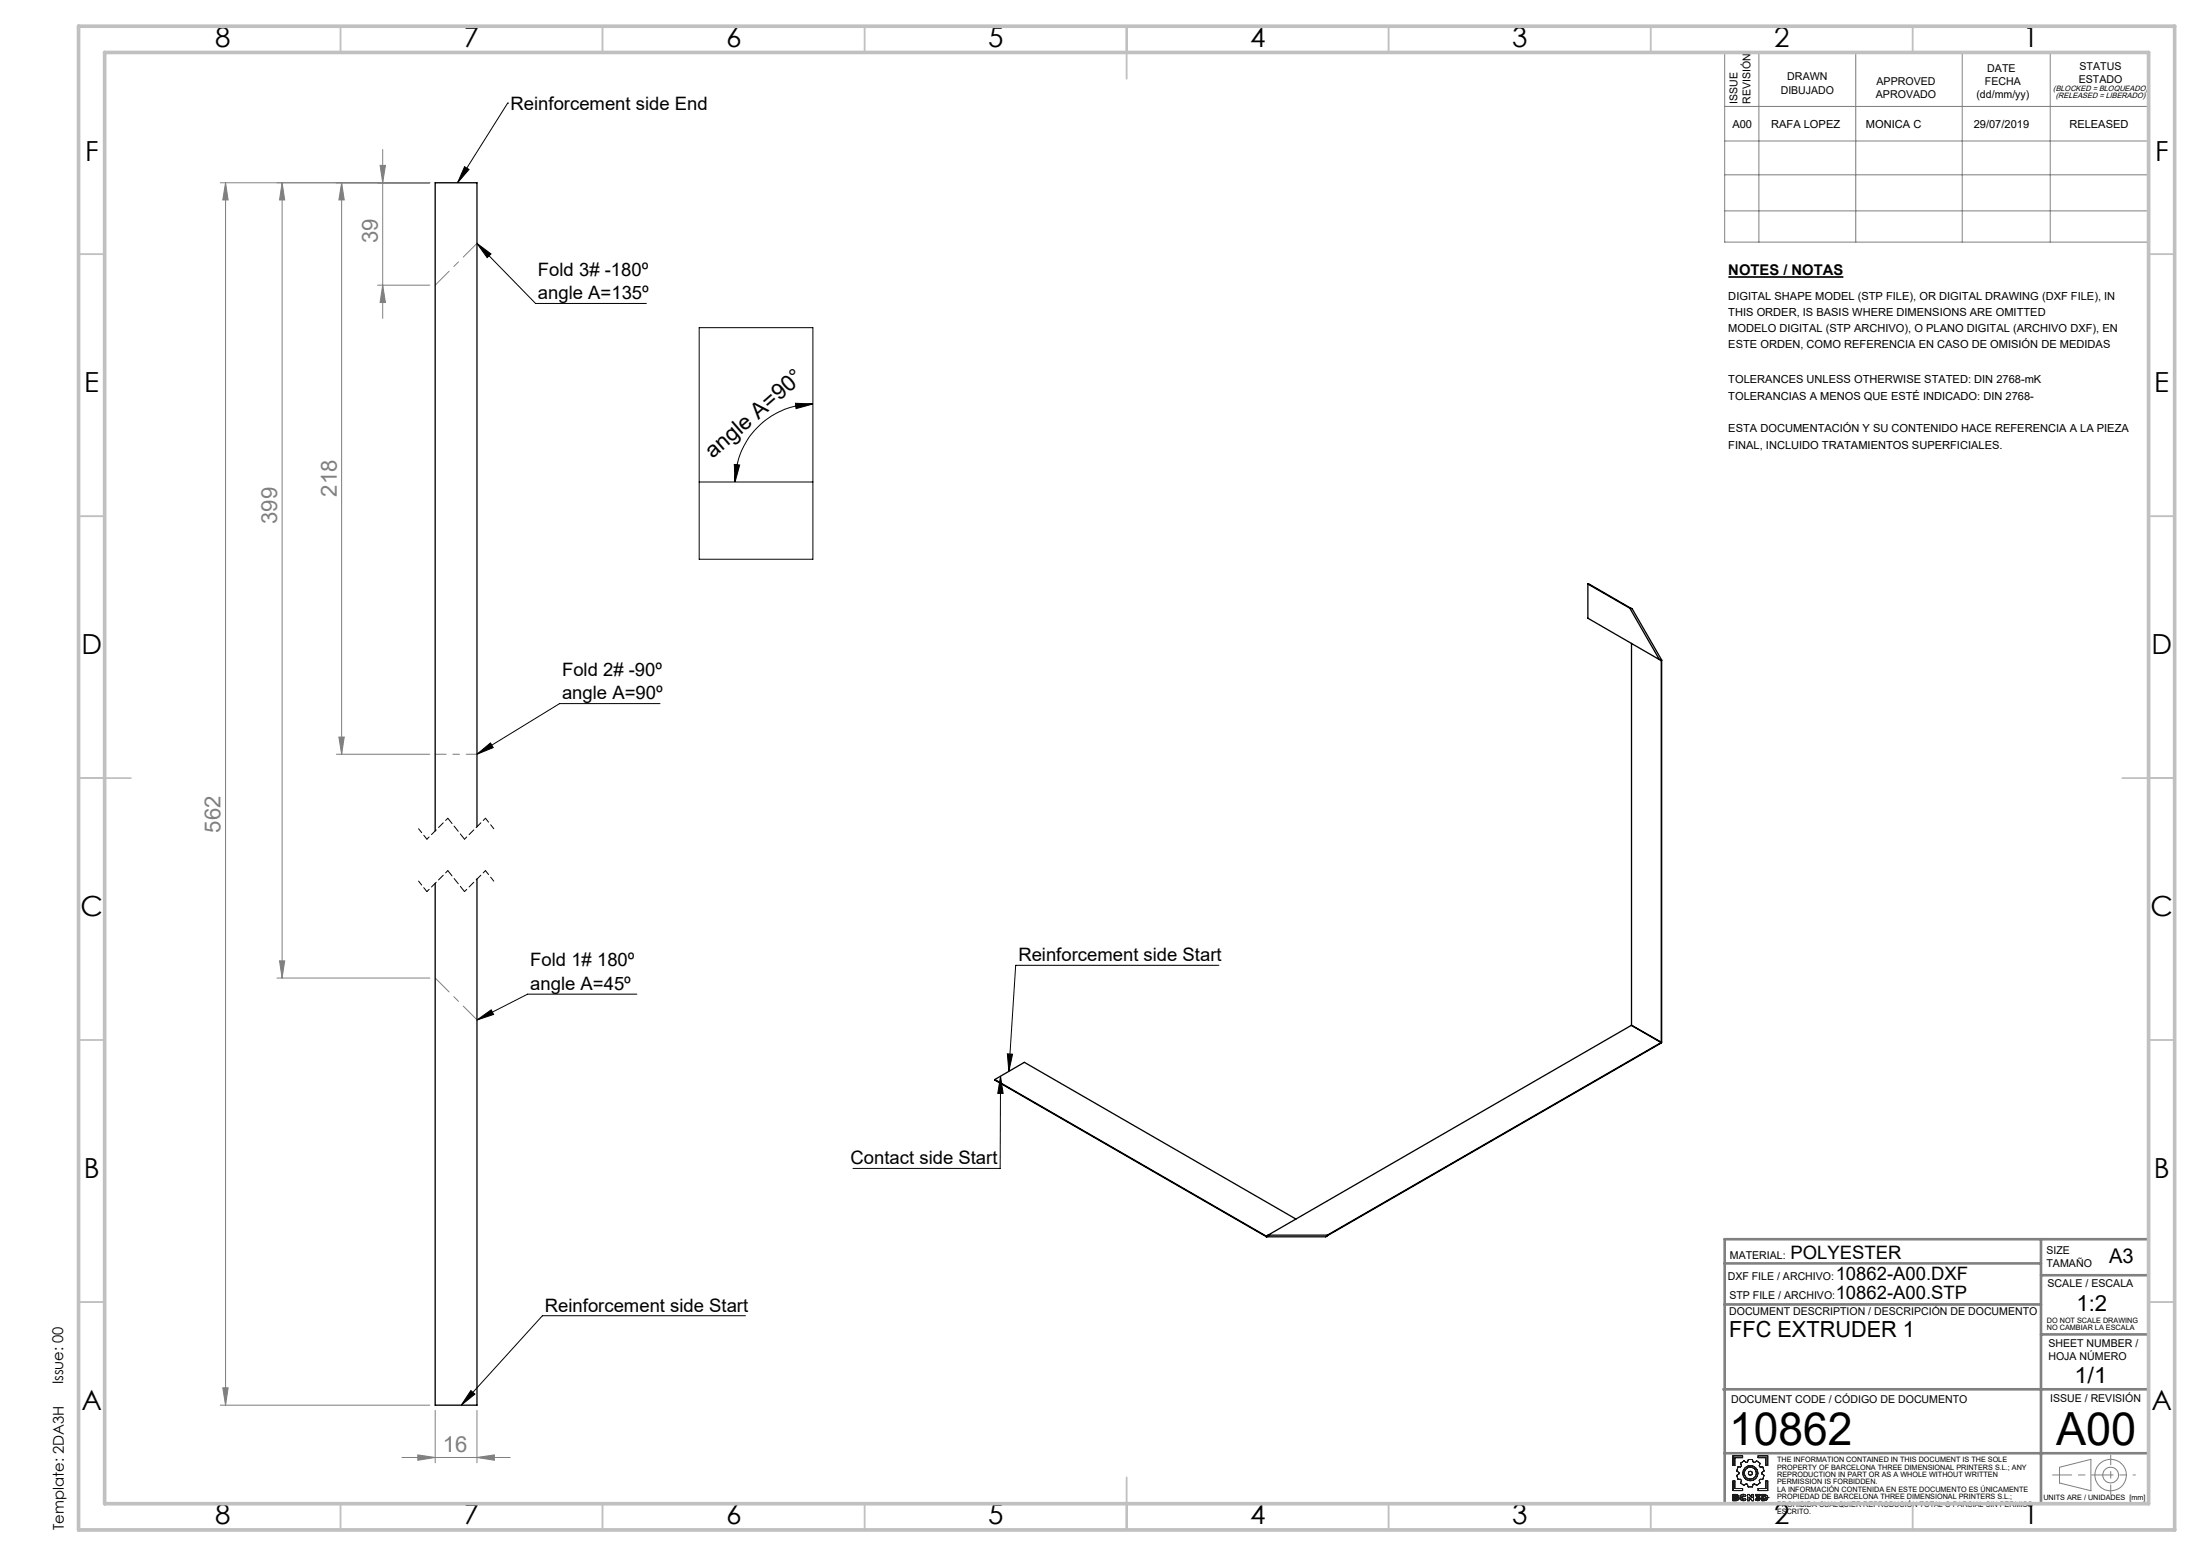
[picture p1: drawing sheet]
<svg xmlns="http://www.w3.org/2000/svg" width="420mm" height="297mm" viewBox="0 0 420 297" stroke-linecap="round" stroke-linejoin="round" font-family="sans-serif">
<path d="M329.8 52.9h22" fill="none" stroke="#000" stroke-width=".32"/>
<g fill="none" stroke="#000" stroke-width=".19">
<path d="M96.9 19.7l-9.6 15.2M96.9 19.7h.1M88.7 31.8l.8 .5-2.2 2.6zM91 46.5l11.2 11.4h21.1M91 46.5l2.7 2-.7 .7zM133.4 62.5h21.7v44.2h-21.7zM151.8 77l3.3 .1-3.2 .9zM155.1 77.1a14.9 14.9 0 0 0-14.8 14.9M133.4 92h21.7M140.1 88.6l1 .2-.8 3.2zM125.9 134.3h-19.1l-15.8 9.7M91 144l2.6-2.2 .5 .9z"/>
<path d="M91 194.7l2.7-1.9 .5 .8zM121.5 189.8h-20.8l-9.7 4.9M232.6 184.3h-38.8l-1.3 20.2M190.9 205.4v17.6h-28.1M190.9 205.4l.5 3.3h-1zM192.2 201.2h1l-.7 3.3zM142.2 251.1h-38.7l-15.5 17.1M89.9 265.4l.7 .7-2.6 2.1z"/>
</g>
<g fill="none" stroke="#191924" stroke-width=".19">
<path d="M330.7 277.9h1.8v.3h-1.5v1.5h-.3zM332.1 279.3l.7-.5 .4 .3 .3-.1 .1-.4h.8l.1 .4 .3 .1 .4-.3 .7 .5-.2 .5 .2 .2h.5l.2 .8-.4 .3v.2l.4 .3-.2 .8h-.5l-.2 .2 .1 .5-.6 .4-.4-.3-.3 .1-.1 .5h-.8l-.2-.5-.2-.1-.4 .3-.7-.4 .2-.5-.2-.2h-.5l-.2-.8 .4-.3v-.2l-.4-.3 .2-.8h.5l.2-.2zM335.5 277.9h1.8v1.8h-.3v-1.5h-1.5zM330.7 282.7h.3v1.4h1.5v.4h-1.8zM331 285.5l.4 .1-.4 .1zM331 286l.4 .1-.4 .1zM331.3 285.3l.3 .1 .1 .1M331.3 285.3h.2l.2 .2M331.3 285.3h-.6v1.2l.9-.1 .2-.3M331.4 285.6h.1M331.4 286.1h.1M331.7 285.5l-.2 .3 .3 .3"/>
<path d="M331.7 285.5h.1M331.8 286.1h.1M332 285.9l.2 .3 .4 .3 .6-.3M332 285.9l.1 .3 .2 .2a.69 .69 0 0 0 .9-.2M332 285.9h.1M332.4 285.9l.1 .2 .2 .1 .2-.2M332.4 285.9l.1 .2 .4-.1M332.4 285.9h.1M332.9 285.7l-.2-.2-.3 .1v.3M332.9 285.7l-.4-.1-.1 .3M332.9 286l.3 .2M333.2 285.5l-.5-.3-.5 .2-.2 .5"/>
<path d="M333.2 285.5a.67 .67 0 0 0-1.1 0l-.1 .4M333.2 285.5l-.3 .2M333.5 285.3h.3l.5 .6v-.6h.3v1.2h-.3l-.5-.7v.7h-.3zM335.1 286l.3 .2 .2-.1-.2 .1zM335.1 286l-.2 .2M335.5 284.1h1.5v-1.4h.3v1.8h-1.8zM335.6 286.1l-.4-.2v-.2l.3-.2h-.5v-.2h.8v.2l-.2 .2 .3 .4M335.6 286.1h.1M335.9 286.1l-.2 .3-.3 .1-.5-.3M335.9 286.1l-.2 .3-.4 .1-.4-.3M335.9 286.1h.1M336.2 285.3h.5l.5 .2 .2 .4-.3 .4-.9 .2z"/>
<path d="M336.6 285.5l.3 .1v.5h-.3zM337 285.9h.1M337.4 285.9h.1"/>
<circle cx="334" cy="281.2" r=".39"/>
<circle cx="334" cy="281.2" r="1.45"/>
<circle cx="334" cy="281.2" r="1.14"/>
</g>
<g fill="none" stroke="#808080" stroke-width=".19">
<path d="M329.1 10h80.9v36.2h-80.9zM335.6 10v36.2M354.1 10v36.2M374.4 10v36.2M391.2 10v36.2M42 34.9h40M43 34.9l.5 3.3h-1zM43 34.9v233.3M53.8 34.9l.5 3.3h-1zM53.8 34.9v151.8M65.2 34.9l.5 3.3h-1zM65.2 34.9v109.1"/>
<path d="M72.5 31.6h1.1l-.6 3.3zM73 28.5v32.3M329.1 20.3h80.9M329.1 26.9h80.9M329.1 33.4h80.9M72 54.4h10M73 54.4l.6 3.3h-1.1zM329.1 40.2h80.9M64.2 144h17.8M64.7 140.7h1l-.5 3.3zM52.8 186.7h29.2M53.3 183.4h1l-.5 3.3z"/>
<path d="M42 268.2h40M42.5 264.9h1l-.5 3.3zM76.7 278.2h20.7M79.7 277.7l3.3 .5-3.3 .5zM83 269.2v10M91 278.2l3.3-.5v1zM91 269.2v10M393 280.1l6-1.6v6l-6-1.4z"/>
<circle cx="402.7" cy="281.6" r="3"/>
<circle cx="402.8" cy="281.5" r="1.49"/>
</g>
<path d="M94.2 158.2l-1.6-2M81.5 170.2l-1.6-2M81.5 160.2l-1.6-2M94.2 168.2l-1.6-2" fill="none" stroke="#000" stroke-width=".19" stroke-dasharray="1.3 .6" stroke-dashoffset=".3"/>
<path d="M85.5 156.2l-4 4M92.6 156.2l-4 4M85.5 166.2l-4 4M92.6 166.2l-4 4" fill="none" stroke="#000" stroke-width=".19" stroke-dasharray="1.3 .6" stroke-dashoffset=".7"/>
<path d="M88.6 170.2l-3.1-4M88.6 160.2l-3.1-4" fill="none" stroke="#000" stroke-width=".19" stroke-dasharray="1.3 .6"/>
<path d="M91 46.4l-8 8M91 194.7l-8-8" fill="none" stroke="#808080" stroke-width=".19" stroke-dasharray="15.2 1.3 1.3 1.3" stroke-dashoffset="11.5"/>
<path d="M91 144h-8" fill="none" stroke="#808080" stroke-width=".19" stroke-dasharray="15.2 1.3 1.3 1.3" stroke-dashoffset="13.1"/>
<path d="M391.7 281.5h11.1" fill="none" stroke="#808080" stroke-width=".19" stroke-dasharray="15.2 1.3 1.3 1.3" stroke-dashoffset="11.6"/>
<path d="M402.8 281.5h4.7" fill="none" stroke="#808080" stroke-width=".19" stroke-dasharray="15.2 1.3 1.3 1.3" stroke-dashoffset="14.8"/>
<path d="M402.8 277.8v7.4" fill="none" stroke="#808080" stroke-width=".19" stroke-dasharray="15.2 1.3 1.3 1.3" stroke-dashoffset="13.4"/>
<path d="M329.1 236.5h80.9v50.5h-80.9zM389.5 236.5v50.5M329.1 249h60.4M329.1 241.2h60.4M389.5 243.4h20.5M389.5 254.7h20.5M328.9 265.2h81.1M329.1 277.4h80.9" fill="none" stroke="#808080" stroke-width=".5"/>
<g fill="none" stroke="#c0c0c0" stroke-width=".35">
<path d="M65 5v5M115 5v5M165 5v5M215 5v10M265 5v5M315 5v5M365 5v5M15 48.5h5M410 48.5h5M15 98.5h5M410 98.5h5M15 148.5h10"/>
<path d="M405 148.5h10M15 198.5h5M410 198.5h5M15 248.5h5M410 248.5h5M65 287v5M115 287v5M165 287v5M215 282v10M265 287v5M315 287v5M365 287v5"/>
</g>
<path d="M15 5h400v287h-400zM20 10h390v277h-390z" fill="none" stroke="#c0c0c0" stroke-width=".7"/>
<g fill="#000">
<path d="M151.8 77l3.3 .1-3.2 .9zM140.1 88.6l1 .2-.8 3.2z"/>
<path d="M192.2 201.2h1l-.7 3.3zM190.9 205.4l.5 3.3h-1zM88.7 31.8l.8 .5-2.2 2.6zM91 46.5l2.7 2-.7 .7zM91 144l2.6-2.2 .5 .9zM91 194.7l2.7-1.9 .5 .8zM89.9 265.4l.7 .7-2.6 2.1z"/>
</g>
<g fill="#808080">
<path d="M72.5 31.6h1.1l-.6 3.3zM73 54.4l.6 3.3h-1.1zM65.2 34.9l.5 3.3h-1zM64.7 140.7h1l-.5 3.3zM53.8 34.9l.5 3.3h-1zM53.3 183.4h1l-.5 3.3z"/>
<path d="M43 34.9l.5 3.3h-1zM42.5 264.9h1l-.5 3.3z"/>
<path d="M79.7 277.7l3.3 .5-3.3 .5zM91 278.2l3.3-.5v1z"/>
</g>
<g fill="none" stroke="#000" stroke-width=".25">
<path d="M303 111.5v6.5l13.7 7.9M303 111.5l8 4.6M303 111.5l.1-.1 8 4.6M311 116.1l.4 .1 5.7 9.8M311 116.1l5.7 9.8M311.1 116l.1 .1M311.1 116l-.1 .1M311.3 122.8v72.9M316.7 125.9h.3l.1 .1M316.8 125.9l.2 .2M316.9 126l.1 .1M317 126.1v72.8"/>
<path d="M317.1 126l-.1 .1M317.1 126v72.9M91 157.8v-122.9h-8v123.7M91 167.8v100.4h-8v-99.6M311.3 195.7l-69.3 40.1M311.3 195.7l5.7 3.3M311.3 195.7h.1M311.3 195.7l5.7 3.2M317 199l-63.7 36.8M317 199v.1M317 199.1l-63.7 36.8M317 198.9v.1"/>
<path d="M317.1 198.9l-.1 .2M317.1 198.9h-.1M189.8 206.1l5.7-3.3 51.8 29.9M189.8 206.1l51.8 29.8M189.8 206.1l51.8 29.9M241.6 235.9h.2M241.6 235.9v.1M241.9 235.9h.1M241.9 235.9h-.3M242 235.8l-.2 .3-.2-.1M242 235.8h11.3M253.3 235.8l-.3 .3h-11.3"/>
<path d="M253.3 235.9h-.1M253.3 235.8v.1"/>
</g>
<g font-size="8.7">
<text x="330" y="275.9">10862</text>
<text x="392.3" y="275.9">A00</text>
</g>
<g font-size="5.3">
<text x="41" y="8.9">8</text>
<text x="88.5" y="8.9">7</text>
<text x="138.5" y="8.9">6</text>
<text x="188.5" y="8.9">5</text>
<text x="238.5" y="8.9">4</text>
<text x="288.5" y="8.9">3</text>
<text x="338.5" y="8.9">2</text>
<text x="386" y="8.9">1</text>
<text x="16.2" y="30.7">F</text>
<text x="411.2" y="30.7">F</text>
<text x="16.1" y="74.9">E</text>
<text x="411.1" y="74.9">E</text>
<text x="15.5" y="124.9">D</text>
<text x="410.5" y="124.9">D</text>
<text x="15.4" y="174.9">C</text>
<text x="410.4" y="174.9">C</text>
<text x="16" y="224.9">B</text>
<text x="411" y="224.9">B</text>
<text x="15.5" y="269.2">A</text>
<text x="410.5" y="269.2">A</text>
<text x="41" y="290.9">8</text>
<text x="88.5" y="290.9">7</text>
<text x="138.5" y="290.9">6</text>
<text x="188.5" y="290.9">5</text>
<text x="238.5" y="290.9">4</text>
<text x="288.5" y="290.9">3</text>
<text x="338.5" y="290.9">2</text>
<text x="386" y="290.9">1</text>
</g>
<g font-size="4.2" fill="#808080">
<text x="72.1" y="46.3" transform="rotate(-90 72.1 46.3)">39</text>
<text x="64.2" y="94.8" transform="rotate(-90 64.2 94.8)">218</text>
<text x="52.9" y="100" transform="rotate(-90 52.9 100)">399</text>
<text x="42.1" y="158.9" transform="rotate(-90 42.1 158.9)">562</text>
<text x="84.5" y="277.2">16</text>
</g>
<g font-size="4.2">
<text x="136" y="87.6" transform="rotate(-41 136 87.6)">angle A=90°</text>
<text x="396.2" y="250.3">1:2</text>
<text x="330" y="255.2">FFC EXTRUDER 1</text>
<text x="395.8" y="264">1/1</text>
</g>
<text font-size="3.9" x="402.5" y="241.1">A3</text>
<g font-size="3.5">
<text x="97.4" y="21">Reinforcement side End</text>
<text x="102.7" y="52.6">Fold 3# -180º</text>
<text x="102.7" y="57.1">angle A=135º</text>
<text x="107.3" y="128.9">Fold 2# -90º</text>
<text x="107.3" y="133.5">angle A=90º</text>
<text x="101.2" y="184.4">Fold 1# 180º</text>
<text x="194.3" y="183.4">Reinforcement side Start</text>
<text x="101.2" y="188.9">angle A=45º</text>
<text x="162.3" y="222.2">Contact side Start</text>
<text x="341.7" y="240.4">POLYESTER</text>
<text x="350.3" y="244.3">10862-A00.DXF</text>
<text x="104" y="250.4">Reinforcement side Start</text>
<text x="350.3" y="247.9">10862-A00.STP</text>
</g>
<g font-size="2.8">
<text x="329.8" y="52.6">NOTES / NOTAS</text>
<text x="12.1" y="264.2" transform="rotate(-90 12.1 264.2)">Issue: 00</text>
<text x="12.2" y="292" transform="rotate(-90 12.2 292)">Template: 2DA3H</text>
</g>
<g font-size="2.1">
<text x="339.8" y="17.9">DIBUJADO</text>
<text x="341.1" y="15.4">DRAWN</text>
<text x="358.1" y="16.3">APPROVED</text>
<text x="378.8" y="16.3">FECHA</text>
<text x="379.2" y="13.8">DATE</text>
<text x="396.7" y="15.8">ESTADO</text>
<text x="396.8" y="13.3">STATUS</text>
<text x="331.5" y="19.8" transform="rotate(-90 331.5 19.8)">ISSUE</text>
<text x="334" y="19.8" transform="rotate(-90 334 19.8)">REVISIÓN</text>
<text x="357.9" y="18.8">APROVADO</text>
<text x="377.1" y="18.8">(dd/mm/yy)</text>
<text x="330.6" y="24.3">A00</text>
<text x="338" y="24.3">RAFA LOPEZ</text>
<text x="356.1" y="24.3">MONICA C</text>
<text x="376.6" y="24.3">29/07/2019</text>
<text x="394.9" y="24.3">RELEASED</text>
<text x="329.8" y="57.2">DIGITAL SHAPE MODEL (STP FILE), OR DIGITAL DRAWING (DXF FILE), IN</text>
<text x="329.8" y="60.3">THIS ORDER, IS BASIS WHERE DIMENSIONS ARE OMITTED</text>
<text x="329.8" y="63.4">MODELO DIGITAL (STP ARCHIVO), O PLANO DIGITAL (ARCHIVO DXF), EN</text>
<text x="329.8" y="66.5">ESTE ORDEN, COMO REFERENCIA EN CASO DE OMISIÓN DE MEDIDAS</text>
<text x="329.8" y="73.2">TOLERANCES UNLESS OTHERWISE STATED: DIN 2768-mK</text>
<text x="329.8" y="76.3">TOLERANCIAS A MENOS QUE ESTÉ INDICADO: DIN 2768-</text>
<text x="329.8" y="82.5">ESTA DOCUMENTACIÓN Y SU CONTENIDO HACE REFERENCIA A LA PIEZA</text>
<text x="329.8" y="85.7">FINAL, INCLUIDO TRATAMIENTOS SUPERFICIALES.</text>
<text x="390.5" y="239.4">SIZE</text>
<text x="329.7" y="244.3">DXF FILE / ARCHIVO:</text>
<text x="330.1" y="240.4">MATERIAL:</text>
<text x="390.5" y="241.9">TAMAÑO</text>
<text x="390.7" y="245.6">SCALE / ESCALA</text>
<text x="330" y="251">DOCUMENT DESCRIPTION / DESCRIPCIÓN DE DOCUMENTO</text>
<text x="330" y="247.9">STP FILE / ARCHIVO:</text>
<text x="390.9" y="257.1">SHEET NUMBER /</text>
<text x="390.9" y="259.6">HOJA NÚMERO</text>
<text x="330.3" y="267.7">DOCUMENT CODE / CÓDIGO DE DOCUMENTO</text>
<text x="391.2" y="267.5">ISSUE / REVISIÓN</text>
</g>
<g font-size="1.5">
<text x="391.8" y="17.4">(BLOCKED = BLOQUEADO)</text>
<text x="392.3" y="18.8">(RELEASED = LIBERADO)</text>
</g>
<g font-size="1.4">
<text x="390.6" y="252.5">DO NOT SCALE DRAWING</text>
<text x="390.6" y="253.9">NO CAMBIAR LA ESCALA</text>
<text x="339.1" y="279.1">THE INFORMATION CONTAINED IN THIS DOCUMENT IS THE SOLE</text>
<text x="339.1" y="280.5">PROPERTY OF BARCELONA THREE DIMENSIONAL PRINTERS S.L.; ANY</text>
<text x="339.1" y="281.9">REPRODUCTION IN PART OR AS A WHOLE WITHOUT WRITTEN</text>
<text x="339.1" y="283.3">PERMISSION IS FORBIDDEN.</text>
<text x="339.1" y="284.7">LA INFORMACIÓN CONTENIDA EN ESTE DOCUMENTO ES ÚNICAMENTE</text>
<text x="339.1" y="286.1">PROPIEDAD DE BARCELONA THREE DIMENSIONAL PRINTERS S.L.;</text>
<text x="339.1" y="287.6">PROHIBIDA CUALQUIER REPRODUCIÓN TOTAL O PARCIAL SIN PERMISO</text>
<text x="389.9" y="286.3">UNITS ARE / UNIDADES [mm]</text>
<text x="339.1" y="289">ESCRITO.</text>
</g>
</svg>
